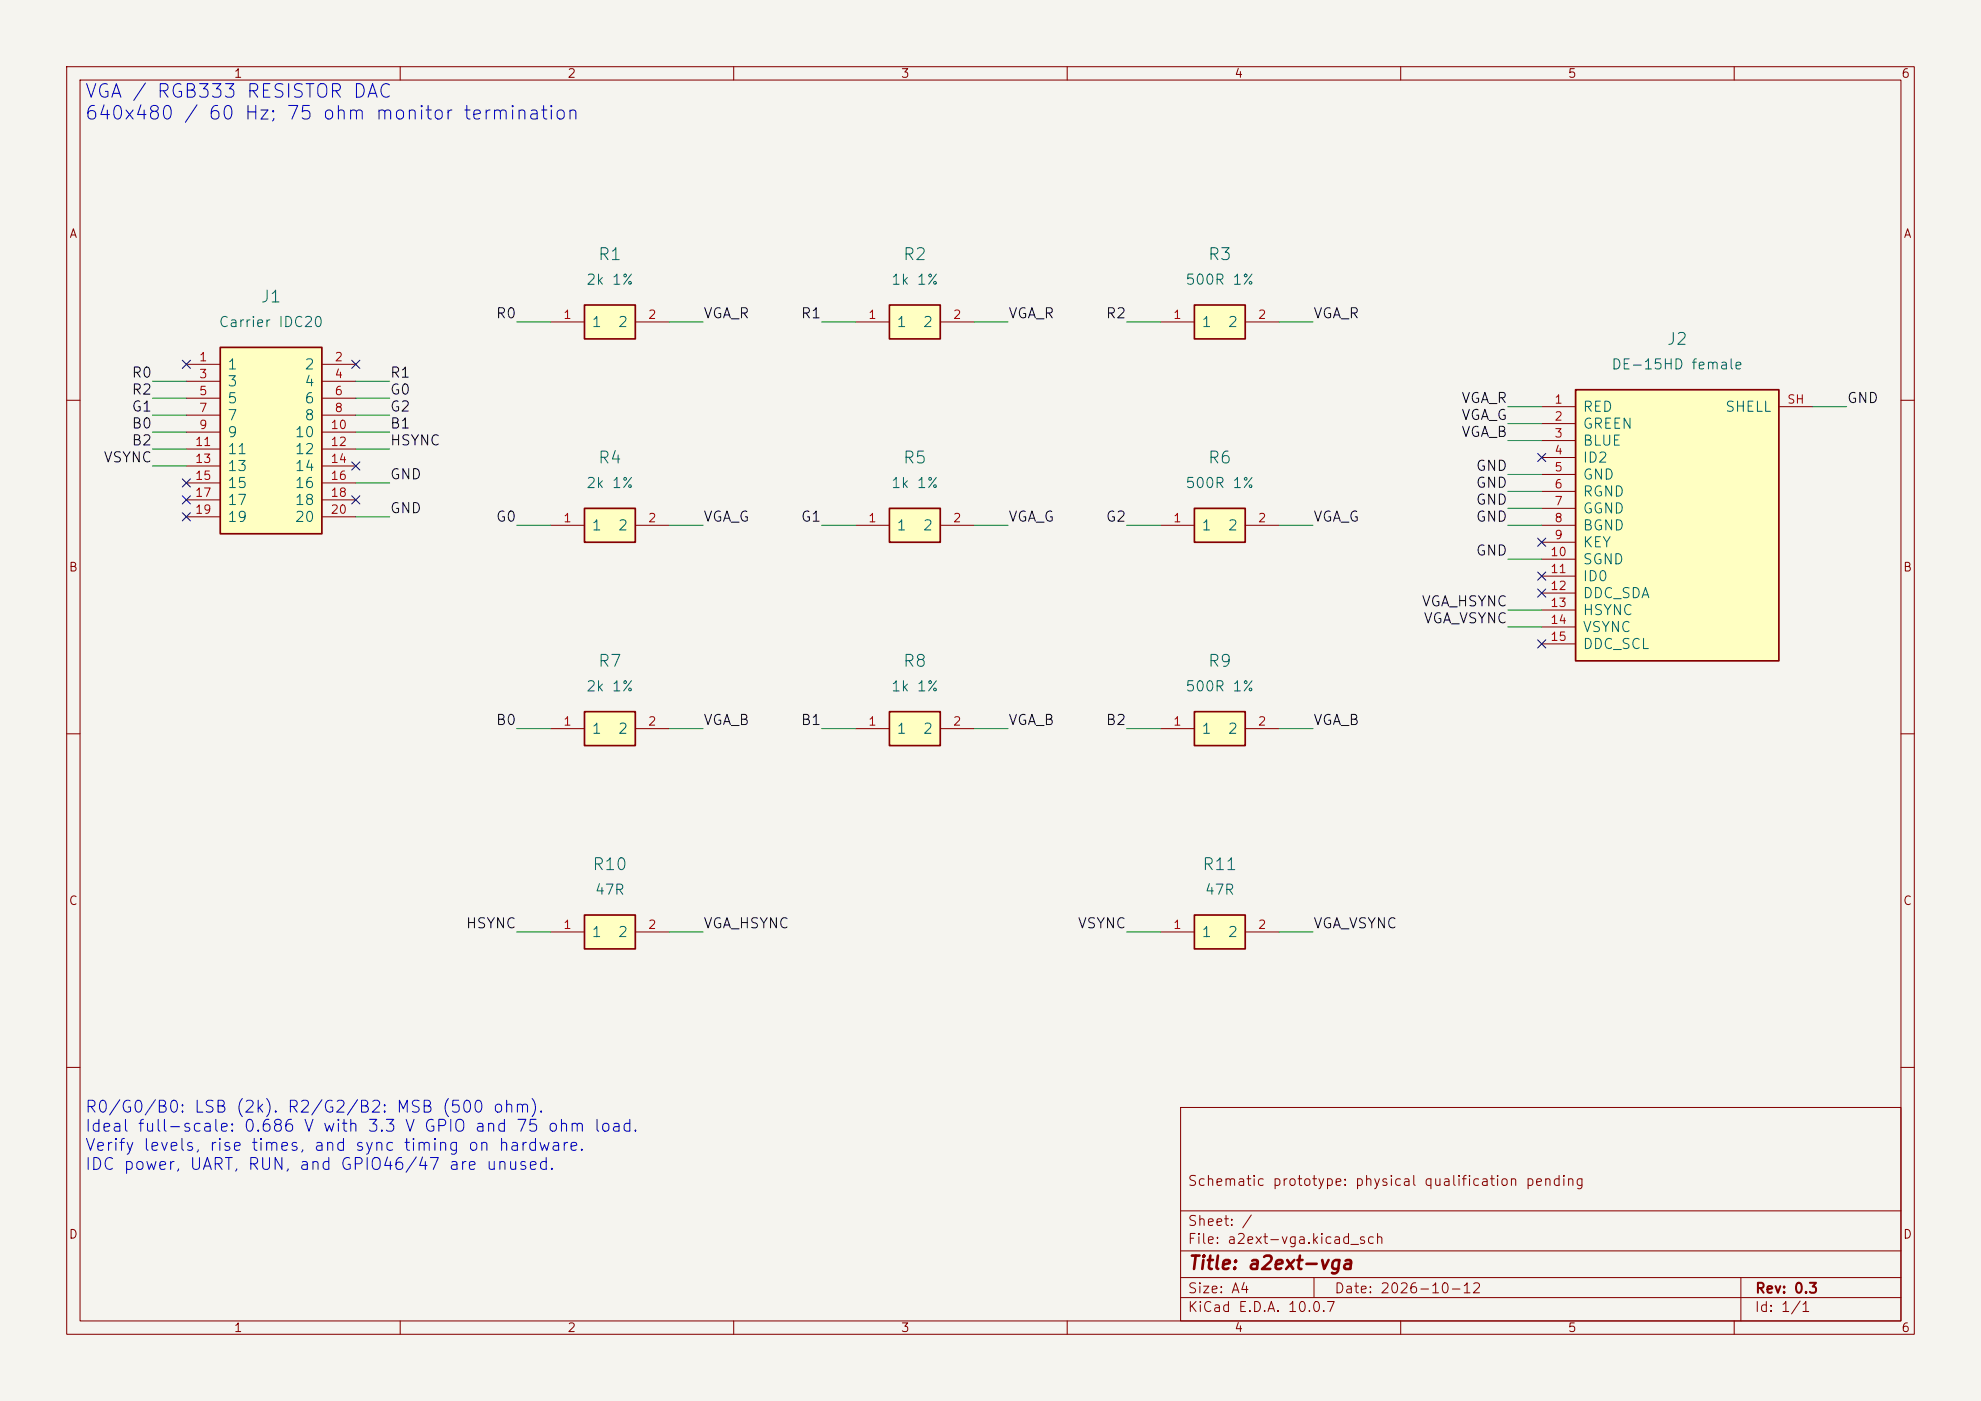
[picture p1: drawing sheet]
(kicad_sch (version 20250114) (generator "eeschema") (paper "A4") (title_block (title "a2ext-vga") (date "2026-10-12") (rev "0.3") (comment 1 "Schematic prototype: physical qualification pending")) (lib_symbols (symbol "A2Ext:R" (pin_names (offset 1.016)) (in_bom yes) (on_board yes) (property "Reference" "U" (at 0 10.16 0) (effects (font (size 1.778 1.778)) )) (property "Value" "R" (at 0 6.35 0) (effects (font (size 1.778 1.778)) )) (symbol "R_0_1" (rectangle (start -3.81 2.54) (end 3.81 -2.54) (stroke (width 0.254) (type default)) (fill (type background)))) (symbol "R_1_1" (pin passive line (at -8.89 0.0 0) (length 5.08) (name "1" (effects (font (size 1.524 1.524)) )) (number "1" (effects (font (size 1.27 1.27)) ))) (pin passive line (at 8.89 0.0 180) (length 5.08) (name "2" (effects (font (size 1.524 1.524)) )) (number "2" (effects (font (size 1.27 1.27)) ))))) (symbol "A2Ext:C" (pin_names (offset 1.016)) (in_bom yes) (on_board yes) (property "Reference" "U" (at 0 10.16 0) (effects (font (size 1.778 1.778)) )) (property "Value" "C" (at 0 6.35 0) (effects (font (size 1.778 1.778)) )) (symbol "C_0_1" (rectangle (start -3.81 2.54) (end 3.81 -2.54) (stroke (width 0.254) (type default)) (fill (type background)))) (symbol "C_1_1" (pin passive line (at -8.89 0.0 0) (length 5.08) (name "1" (effects (font (size 1.524 1.524)) )) (number "1" (effects (font (size 1.27 1.27)) ))) (pin passive line (at 8.89 0.0 180) (length 5.08) (name "2" (effects (font (size 1.524 1.524)) )) (number "2" (effects (font (size 1.27 1.27)) ))))) (symbol "A2Ext:D" (pin_names (offset 1.016)) (in_bom yes) (on_board yes) (property "Reference" "U" (at 0 10.16 0) (effects (font (size 1.778 1.778)) )) (property "Value" "D" (at 0 6.35 0) (effects (font (size 1.778 1.778)) )) (symbol "D_0_1" (rectangle (start -3.81 2.54) (end 3.81 -2.54) (stroke (width 0.254) (type default)) (fill (type background)))) (symbol "D_1_1" (pin passive line (at -8.89 0.0 0) (length 5.08) (name "K" (effects (font (size 1.524 1.524)) )) (number "1" (effects (font (size 1.27 1.27)) ))) (pin passive line (at 8.89 0.0 180) (length 5.08) (name "A" (effects (font (size 1.524 1.524)) )) (number "2" (effects (font (size 1.27 1.27)) ))))) (symbol "A2Ext:Fuse" (pin_names (offset 1.016)) (in_bom yes) (on_board yes) (property "Reference" "U" (at 0 10.16 0) (effects (font (size 1.778 1.778)) )) (property "Value" "Fuse" (at 0 6.35 0) (effects (font (size 1.778 1.778)) )) (symbol "Fuse_0_1" (rectangle (start -3.81 2.54) (end 3.81 -2.54) (stroke (width 0.254) (type default)) (fill (type background)))) (symbol "Fuse_1_1" (pin passive line (at -8.89 0.0 0) (length 5.08) (name "1" (effects (font (size 1.524 1.524)) )) (number "1" (effects (font (size 1.27 1.27)) ))) (pin passive line (at 8.89 0.0 180) (length 5.08) (name "2" (effects (font (size 1.524 1.524)) )) (number "2" (effects (font (size 1.27 1.27)) ))))) (symbol "A2Ext:Jumper" (pin_names (offset 1.016)) (in_bom yes) (on_board yes) (property "Reference" "U" (at 0 10.16 0) (effects (font (size 1.778 1.778)) )) (property "Value" "Jumper" (at 0 6.35 0) (effects (font (size 1.778 1.778)) )) (symbol "Jumper_0_1" (rectangle (start -3.81 2.54) (end 3.81 -2.54) (stroke (width 0.254) (type default)) (fill (type background)))) (symbol "Jumper_1_1" (pin passive line (at -8.89 0.0 0) (length 5.08) (name "1" (effects (font (size 1.524 1.524)) )) (number "1" (effects (font (size 1.27 1.27)) ))) (pin passive line (at 8.89 0.0 180) (length 5.08) (name "2" (effects (font (size 1.524 1.524)) )) (number "2" (effects (font (size 1.27 1.27)) ))))) (symbol "A2Ext:IDC20" (pin_names (offset 1.016)) (in_bom yes) (on_board yes) (property "Reference" "U" (at 0 21.59 0) (effects (font (size 1.778 1.778)) )) (property "Value" "IDC20" (at 0 17.779999999999998 0) (effects (font (size 1.778 1.778)) )) (symbol "IDC20_0_1" (rectangle (start -7.62 13.969999999999999) (end 7.62 -13.969999999999999) (stroke (width 0.254) (type default)) (fill (type background)))) (symbol "IDC20_1_1" (pin passive line (at -12.7 11.43 0) (length 5.08) (name "1" (effects (font (size 1.524 1.524)) )) (number "1" (effects (font (size 1.27 1.27)) ))) (pin passive line (at -12.7 8.889999999999999 0) (length 5.08) (name "3" (effects (font (size 1.524 1.524)) )) (number "3" (effects (font (size 1.27 1.27)) ))) (pin passive line (at -12.7 6.349999999999999 0) (length 5.08) (name "5" (effects (font (size 1.524 1.524)) )) (number "5" (effects (font (size 1.27 1.27)) ))) (pin passive line (at -12.7 3.8099999999999987 0) (length 5.08) (name "7" (effects (font (size 1.524 1.524)) )) (number "7" (effects (font (size 1.27 1.27)) ))) (pin passive line (at -12.7 1.2699999999999996 0) (length 5.08) (name "9" (effects (font (size 1.524 1.524)) )) (number "9" (effects (font (size 1.27 1.27)) ))) (pin passive line (at -12.7 -1.2700000000000014 0) (length 5.08) (name "11" (effects (font (size 1.524 1.524)) )) (number "11" (effects (font (size 1.27 1.27)) ))) (pin passive line (at -12.7 -3.8100000000000023 0) (length 5.08) (name "13" (effects (font (size 1.524 1.524)) )) (number "13" (effects (font (size 1.27 1.27)) ))) (pin passive line (at -12.7 -6.350000000000001 0) (length 5.08) (name "15" (effects (font (size 1.524 1.524)) )) (number "15" (effects (font (size 1.27 1.27)) ))) (pin passive line (at -12.7 -8.89 0) (length 5.08) (name "17" (effects (font (size 1.524 1.524)) )) (number "17" (effects (font (size 1.27 1.27)) ))) (pin passive line (at -12.7 -11.43 0) (length 5.08) (name "19" (effects (font (size 1.524 1.524)) )) (number "19" (effects (font (size 1.27 1.27)) ))) (pin passive line (at 12.7 11.43 180) (length 5.08) (name "2" (effects (font (size 1.524 1.524)) )) (number "2" (effects (font (size 1.27 1.27)) ))) (pin passive line (at 12.7 8.889999999999999 180) (length 5.08) (name "4" (effects (font (size 1.524 1.524)) )) (number "4" (effects (font (size 1.27 1.27)) ))) (pin passive line (at 12.7 6.349999999999999 180) (length 5.08) (name "6" (effects (font (size 1.524 1.524)) )) (number "6" (effects (font (size 1.27 1.27)) ))) (pin passive line (at 12.7 3.8099999999999987 180) (length 5.08) (name "8" (effects (font (size 1.524 1.524)) )) (number "8" (effects (font (size 1.27 1.27)) ))) (pin passive line (at 12.7 1.2699999999999996 180) (length 5.08) (name "10" (effects (font (size 1.524 1.524)) )) (number "10" (effects (font (size 1.27 1.27)) ))) (pin passive line (at 12.7 -1.2700000000000014 180) (length 5.08) (name "12" (effects (font (size 1.524 1.524)) )) (number "12" (effects (font (size 1.27 1.27)) ))) (pin passive line (at 12.7 -3.8100000000000023 180) (length 5.08) (name "14" (effects (font (size 1.524 1.524)) )) (number "14" (effects (font (size 1.27 1.27)) ))) (pin passive line (at 12.7 -6.350000000000001 180) (length 5.08) (name "16" (effects (font (size 1.524 1.524)) )) (number "16" (effects (font (size 1.27 1.27)) ))) (pin passive line (at 12.7 -8.89 180) (length 5.08) (name "18" (effects (font (size 1.524 1.524)) )) (number "18" (effects (font (size 1.27 1.27)) ))) (pin passive line (at 12.7 -11.43 180) (length 5.08) (name "20" (effects (font (size 1.524 1.524)) )) (number "20" (effects (font (size 1.27 1.27)) ))))) (symbol "A2Ext:VGA_Female" (pin_names (offset 1.016)) (in_bom yes) (on_board yes) (property "Reference" "U" (at 0 27.94 0) (effects (font (size 1.778 1.778)) )) (property "Value" "VGA_Female" (at 0 24.13 0) (effects (font (size 1.778 1.778)) )) (symbol "VGA_Female_0_1" (rectangle (start -15.24 20.32) (end 15.24 -20.32) (stroke (width 0.254) (type default)) (fill (type background)))) (symbol "VGA_Female_1_1" (pin passive line (at -20.32 17.78 0) (length 5.08) (name "RED" (effects (font (size 1.524 1.524)) )) (number "1" (effects (font (size 1.27 1.27)) ))) (pin passive line (at -20.32 15.24 0) (length 5.08) (name "GREEN" (effects (font (size 1.524 1.524)) )) (number "2" (effects (font (size 1.27 1.27)) ))) (pin passive line (at -20.32 12.7 0) (length 5.08) (name "BLUE" (effects (font (size 1.524 1.524)) )) (number "3" (effects (font (size 1.27 1.27)) ))) (pin passive line (at -20.32 10.16 0) (length 5.08) (name "ID2" (effects (font (size 1.524 1.524)) )) (number "4" (effects (font (size 1.27 1.27)) ))) (pin passive line (at -20.32 7.620000000000001 0) (length 5.08) (name "GND" (effects (font (size 1.524 1.524)) )) (number "5" (effects (font (size 1.27 1.27)) ))) (pin passive line (at -20.32 5.08 0) (length 5.08) (name "RGND" (effects (font (size 1.524 1.524)) )) (number "6" (effects (font (size 1.27 1.27)) ))) (pin passive line (at -20.32 2.539999999999999 0) (length 5.08) (name "GGND" (effects (font (size 1.524 1.524)) )) (number "7" (effects (font (size 1.27 1.27)) ))) (pin passive line (at -20.32 0.0 0) (length 5.08) (name "BGND" (effects (font (size 1.524 1.524)) )) (number "8" (effects (font (size 1.27 1.27)) ))) (pin passive line (at -20.32 -2.539999999999999 0) (length 5.08) (name "KEY" (effects (font (size 1.524 1.524)) )) (number "9" (effects (font (size 1.27 1.27)) ))) (pin passive line (at -20.32 -5.079999999999998 0) (length 5.08) (name "SGND" (effects (font (size 1.524 1.524)) )) (number "10" (effects (font (size 1.27 1.27)) ))) (pin passive line (at -20.32 -7.620000000000001 0) (length 5.08) (name "ID0" (effects (font (size 1.524 1.524)) )) (number "11" (effects (font (size 1.27 1.27)) ))) (pin passive line (at -20.32 -10.16 0) (length 5.08) (name "DDC_SDA" (effects (font (size 1.524 1.524)) )) (number "12" (effects (font (size 1.27 1.27)) ))) (pin passive line (at -20.32 -12.700000000000003 0) (length 5.08) (name "HSYNC" (effects (font (size 1.524 1.524)) )) (number "13" (effects (font (size 1.27 1.27)) ))) (pin passive line (at -20.32 -15.240000000000002 0) (length 5.08) (name "VSYNC" (effects (font (size 1.524 1.524)) )) (number "14" (effects (font (size 1.27 1.27)) ))) (pin passive line (at -20.32 -17.78 0) (length 5.08) (name "DDC_SCL" (effects (font (size 1.524 1.524)) )) (number "15" (effects (font (size 1.27 1.27)) ))) (pin passive line (at 20.32 17.78 180) (length 5.08) (name "SHELL" (effects (font (size 1.524 1.524)) )) (number "SH" (effects (font (size 1.27 1.27)) )))))) (symbol (lib_id "A2Ext:IDC20") (at 40.64 66.04 0) (unit 1) (in_bom yes) (on_board yes) (dnp no) (property "Reference" "J1" (at 40.64 44.45000000000001 0) (effects (font (size 1.778 1.778)) )) (property "Value" "Carrier IDC20" (at 40.64 48.260000000000005 0) (effects (font (size 1.524 1.524)) )) (property "Footprint" "A2Ext:Socket20" (at 40.64 66.04 0) (effects (font (size 1.524 1.524)) hide)) (instances (project "a2ext-vga" (path "bcb6f2fa-d811-5519-bcc8-e9f339bd8137" (reference "J1") (unit 1))))) (no_connect (at 27.94 54.61)) (wire (pts (xy 27.94 57.15) (xy 22.86 57.15)) (stroke (width 0) (type default))) (label "R0" (at 22.86 57.15 0) (effects (font (size 1.524 1.524)) (justify right bottom))) (wire (pts (xy 27.94 59.69) (xy 22.86 59.69)) (stroke (width 0) (type default))) (label "R2" (at 22.86 59.69 0) (effects (font (size 1.524 1.524)) (justify right bottom))) (wire (pts (xy 27.94 62.23) (xy 22.86 62.23)) (stroke (width 0) (type default))) (label "G1" (at 22.86 62.23 0) (effects (font (size 1.524 1.524)) (justify right bottom))) (wire (pts (xy 27.94 64.77) (xy 22.86 64.77)) (stroke (width 0) (type default))) (label "B0" (at 22.86 64.77 0) (effects (font (size 1.524 1.524)) (justify right bottom))) (wire (pts (xy 27.94 67.31) (xy 22.86 67.31)) (stroke (width 0) (type default))) (label "B2" (at 22.86 67.31 0) (effects (font (size 1.524 1.524)) (justify right bottom))) (wire (pts (xy 27.94 69.85) (xy 22.86 69.85)) (stroke (width 0) (type default))) (label "VSYNC" (at 22.86 69.85 0) (effects (font (size 1.524 1.524)) (justify right bottom))) (no_connect (at 27.94 72.39)) (no_connect (at 27.94 74.93)) (no_connect (at 27.94 77.47)) (no_connect (at 53.34 54.61)) (wire (pts (xy 53.34 57.15) (xy 58.42 57.15)) (stroke (width 0) (type default))) (label "R1" (at 58.42 57.15 0) (effects (font (size 1.524 1.524)) (justify left bottom))) (wire (pts (xy 53.34 59.69) (xy 58.42 59.69)) (stroke (width 0) (type default))) (label "G0" (at 58.42 59.69 0) (effects (font (size 1.524 1.524)) (justify left bottom))) (wire (pts (xy 53.34 62.23) (xy 58.42 62.23)) (stroke (width 0) (type default))) (label "G2" (at 58.42 62.23 0) (effects (font (size 1.524 1.524)) (justify left bottom))) (wire (pts (xy 53.34 64.77) (xy 58.42 64.77)) (stroke (width 0) (type default))) (label "B1" (at 58.42 64.77 0) (effects (font (size 1.524 1.524)) (justify left bottom))) (wire (pts (xy 53.34 67.31) (xy 58.42 67.31)) (stroke (width 0) (type default))) (label "HSYNC" (at 58.42 67.31 0) (effects (font (size 1.524 1.524)) (justify left bottom))) (no_connect (at 53.34 69.85)) (wire (pts (xy 53.34 72.39) (xy 58.42 72.39)) (stroke (width 0) (type default))) (label "GND" (at 58.42 72.39 0) (effects (font (size 1.524 1.524)) (justify left bottom))) (no_connect (at 53.34 74.93)) (wire (pts (xy 53.34 77.47) (xy 58.42 77.47)) (stroke (width 0) (type default))) (label "GND" (at 58.42 77.47 0) (effects (font (size 1.524 1.524)) (justify left bottom))) (symbol (lib_id "A2Ext:VGA_Female") (at 251.46 78.74 0) (unit 1) (in_bom yes) (on_board yes) (dnp no) (property "Reference" "J2" (at 251.46 50.8 0) (effects (font (size 1.778 1.778)) )) (property "Value" "DE-15HD female" (at 251.46 54.60999999999999 0) (effects (font (size 1.524 1.524)) )) (property "Footprint" "A2Ext:VGA_DE15" (at 251.46 78.74 0) (effects (font (size 1.524 1.524)) hide)) (instances (project "a2ext-vga" (path "bcb6f2fa-d811-5519-bcc8-e9f339bd8137" (reference "J2") (unit 1))))) (wire (pts (xy 231.14 60.96) (xy 226.06 60.96)) (stroke (width 0) (type default))) (label "VGA_R" (at 226.06 60.96 0) (effects (font (size 1.524 1.524)) (justify right bottom))) (wire (pts (xy 231.14 63.5) (xy 226.06 63.5)) (stroke (width 0) (type default))) (label "VGA_G" (at 226.06 63.5 0) (effects (font (size 1.524 1.524)) (justify right bottom))) (wire (pts (xy 231.14 66.04) (xy 226.06 66.04)) (stroke (width 0) (type default))) (label "VGA_B" (at 226.06 66.04 0) (effects (font (size 1.524 1.524)) (justify right bottom))) (no_connect (at 231.14 68.58)) (wire (pts (xy 231.14 71.12) (xy 226.06 71.12)) (stroke (width 0) (type default))) (label "GND" (at 226.06 71.12 0) (effects (font (size 1.524 1.524)) (justify right bottom))) (wire (pts (xy 231.14 73.66) (xy 226.06 73.66)) (stroke (width 0) (type default))) (label "GND" (at 226.06 73.66 0) (effects (font (size 1.524 1.524)) (justify right bottom))) (wire (pts (xy 231.14 76.2) (xy 226.06 76.2)) (stroke (width 0) (type default))) (label "GND" (at 226.06 76.2 0) (effects (font (size 1.524 1.524)) (justify right bottom))) (wire (pts (xy 231.14 78.74) (xy 226.06 78.74)) (stroke (width 0) (type default))) (label "GND" (at 226.06 78.74 0) (effects (font (size 1.524 1.524)) (justify right bottom))) (no_connect (at 231.14 81.28)) (wire (pts (xy 231.14 83.82) (xy 226.06 83.82)) (stroke (width 0) (type default))) (label "GND" (at 226.06 83.82 0) (effects (font (size 1.524 1.524)) (justify right bottom))) (no_connect (at 231.14 86.36)) (no_connect (at 231.14 88.9)) (wire (pts (xy 231.14 91.44) (xy 226.06 91.44)) (stroke (width 0) (type default))) (label "VGA_HSYNC" (at 226.06 91.44 0) (effects (font (size 1.524 1.524)) (justify right bottom))) (wire (pts (xy 231.14 93.98) (xy 226.06 93.98)) (stroke (width 0) (type default))) (label "VGA_VSYNC" (at 226.06 93.98 0) (effects (font (size 1.524 1.524)) (justify right bottom))) (no_connect (at 231.14 96.52)) (wire (pts (xy 271.78 60.96) (xy 276.86 60.96)) (stroke (width 0) (type default))) (label "GND" (at 276.86 60.96 0) (effects (font (size 1.524 1.524)) (justify left bottom))) (symbol (lib_id "A2Ext:R") (at 91.44 48.26 0) (unit 1) (in_bom yes) (on_board yes) (dnp no) (property "Reference" "R1" (at 91.44 38.1 0) (effects (font (size 1.778 1.778)) )) (property "Value" "2k 1%" (at 91.44 41.91 0) (effects (font (size 1.524 1.524)) )) (property "Footprint" "A2Ext:R_Axial_7.62" (at 91.44 48.26 0) (effects (font (size 1.524 1.524)) hide)) (instances (project "a2ext-vga" (path "bcb6f2fa-d811-5519-bcc8-e9f339bd8137" (reference "R1") (unit 1))))) (wire (pts (xy 82.55 48.26) (xy 77.47 48.26)) (stroke (width 0) (type default))) (label "R0" (at 77.47 48.26 0) (effects (font (size 1.524 1.524)) (justify right bottom))) (wire (pts (xy 100.33 48.26) (xy 105.41 48.26)) (stroke (width 0) (type default))) (label "VGA_R" (at 105.41 48.26 0) (effects (font (size 1.524 1.524)) (justify left bottom))) (symbol (lib_id "A2Ext:R") (at 137.16 48.26 0) (unit 1) (in_bom yes) (on_board yes) (dnp no) (property "Reference" "R2" (at 137.16 38.1 0) (effects (font (size 1.778 1.778)) )) (property "Value" "1k 1%" (at 137.16 41.91 0) (effects (font (size 1.524 1.524)) )) (property "Footprint" "A2Ext:R_Axial_7.62" (at 137.16 48.26 0) (effects (font (size 1.524 1.524)) hide)) (instances (project "a2ext-vga" (path "bcb6f2fa-d811-5519-bcc8-e9f339bd8137" (reference "R2") (unit 1))))) (wire (pts (xy 128.27 48.26) (xy 123.19 48.26)) (stroke (width 0) (type default))) (label "R1" (at 123.19 48.26 0) (effects (font (size 1.524 1.524)) (justify right bottom))) (wire (pts (xy 146.05 48.26) (xy 151.13 48.26)) (stroke (width 0) (type default))) (label "VGA_R" (at 151.13 48.26 0) (effects (font (size 1.524 1.524)) (justify left bottom))) (symbol (lib_id "A2Ext:R") (at 182.88 48.26 0) (unit 1) (in_bom yes) (on_board yes) (dnp no) (property "Reference" "R3" (at 182.88 38.1 0) (effects (font (size 1.778 1.778)) )) (property "Value" "500R 1%" (at 182.88 41.91 0) (effects (font (size 1.524 1.524)) )) (property "Footprint" "A2Ext:R_Axial_7.62" (at 182.88 48.26 0) (effects (font (size 1.524 1.524)) hide)) (instances (project "a2ext-vga" (path "bcb6f2fa-d811-5519-bcc8-e9f339bd8137" (reference "R3") (unit 1))))) (wire (pts (xy 173.99 48.26) (xy 168.91 48.26)) (stroke (width 0) (type default))) (label "R2" (at 168.91 48.26 0) (effects (font (size 1.524 1.524)) (justify right bottom))) (wire (pts (xy 191.77 48.26) (xy 196.85 48.26)) (stroke (width 0) (type default))) (label "VGA_R" (at 196.85 48.26 0) (effects (font (size 1.524 1.524)) (justify left bottom))) (symbol (lib_id "A2Ext:R") (at 91.44 78.74 0) (unit 1) (in_bom yes) (on_board yes) (dnp no) (property "Reference" "R4" (at 91.44 68.57999999999998 0) (effects (font (size 1.778 1.778)) )) (property "Value" "2k 1%" (at 91.44 72.38999999999999 0) (effects (font (size 1.524 1.524)) )) (property "Footprint" "A2Ext:R_Axial_7.62" (at 91.44 78.74 0) (effects (font (size 1.524 1.524)) hide)) (instances (project "a2ext-vga" (path "bcb6f2fa-d811-5519-bcc8-e9f339bd8137" (reference "R4") (unit 1))))) (wire (pts (xy 82.55 78.74) (xy 77.47 78.74)) (stroke (width 0) (type default))) (label "G0" (at 77.47 78.74 0) (effects (font (size 1.524 1.524)) (justify right bottom))) (wire (pts (xy 100.33 78.74) (xy 105.41 78.74)) (stroke (width 0) (type default))) (label "VGA_G" (at 105.41 78.74 0) (effects (font (size 1.524 1.524)) (justify left bottom))) (symbol (lib_id "A2Ext:R") (at 137.16 78.74 0) (unit 1) (in_bom yes) (on_board yes) (dnp no) (property "Reference" "R5" (at 137.16 68.57999999999998 0) (effects (font (size 1.778 1.778)) )) (property "Value" "1k 1%" (at 137.16 72.38999999999999 0) (effects (font (size 1.524 1.524)) )) (property "Footprint" "A2Ext:R_Axial_7.62" (at 137.16 78.74 0) (effects (font (size 1.524 1.524)) hide)) (instances (project "a2ext-vga" (path "bcb6f2fa-d811-5519-bcc8-e9f339bd8137" (reference "R5") (unit 1))))) (wire (pts (xy 128.27 78.74) (xy 123.19 78.74)) (stroke (width 0) (type default))) (label "G1" (at 123.19 78.74 0) (effects (font (size 1.524 1.524)) (justify right bottom))) (wire (pts (xy 146.05 78.74) (xy 151.13 78.74)) (stroke (width 0) (type default))) (label "VGA_G" (at 151.13 78.74 0) (effects (font (size 1.524 1.524)) (justify left bottom))) (symbol (lib_id "A2Ext:R") (at 182.88 78.74 0) (unit 1) (in_bom yes) (on_board yes) (dnp no) (property "Reference" "R6" (at 182.88 68.57999999999998 0) (effects (font (size 1.778 1.778)) )) (property "Value" "500R 1%" (at 182.88 72.38999999999999 0) (effects (font (size 1.524 1.524)) )) (property "Footprint" "A2Ext:R_Axial_7.62" (at 182.88 78.74 0) (effects (font (size 1.524 1.524)) hide)) (instances (project "a2ext-vga" (path "bcb6f2fa-d811-5519-bcc8-e9f339bd8137" (reference "R6") (unit 1))))) (wire (pts (xy 173.99 78.74) (xy 168.91 78.74)) (stroke (width 0) (type default))) (label "G2" (at 168.91 78.74 0) (effects (font (size 1.524 1.524)) (justify right bottom))) (wire (pts (xy 191.77 78.74) (xy 196.85 78.74)) (stroke (width 0) (type default))) (label "VGA_G" (at 196.85 78.74 0) (effects (font (size 1.524 1.524)) (justify left bottom))) (symbol (lib_id "A2Ext:R") (at 91.44 109.22 0) (unit 1) (in_bom yes) (on_board yes) (dnp no) (property "Reference" "R7" (at 91.44 99.05999999999999 0) (effects (font (size 1.778 1.778)) )) (property "Value" "2k 1%" (at 91.44 102.86999999999999 0) (effects (font (size 1.524 1.524)) )) (property "Footprint" "A2Ext:R_Axial_7.62" (at 91.44 109.22 0) (effects (font (size 1.524 1.524)) hide)) (instances (project "a2ext-vga" (path "bcb6f2fa-d811-5519-bcc8-e9f339bd8137" (reference "R7") (unit 1))))) (wire (pts (xy 82.55 109.22) (xy 77.47 109.22)) (stroke (width 0) (type default))) (label "B0" (at 77.47 109.22 0) (effects (font (size 1.524 1.524)) (justify right bottom))) (wire (pts (xy 100.33 109.22) (xy 105.41 109.22)) (stroke (width 0) (type default))) (label "VGA_B" (at 105.41 109.22 0) (effects (font (size 1.524 1.524)) (justify left bottom))) (symbol (lib_id "A2Ext:R") (at 137.16 109.22 0) (unit 1) (in_bom yes) (on_board yes) (dnp no) (property "Reference" "R8" (at 137.16 99.05999999999999 0) (effects (font (size 1.778 1.778)) )) (property "Value" "1k 1%" (at 137.16 102.86999999999999 0) (effects (font (size 1.524 1.524)) )) (property "Footprint" "A2Ext:R_Axial_7.62" (at 137.16 109.22 0) (effects (font (size 1.524 1.524)) hide)) (instances (project "a2ext-vga" (path "bcb6f2fa-d811-5519-bcc8-e9f339bd8137" (reference "R8") (unit 1))))) (wire (pts (xy 128.27 109.22) (xy 123.19 109.22)) (stroke (width 0) (type default))) (label "B1" (at 123.19 109.22 0) (effects (font (size 1.524 1.524)) (justify right bottom))) (wire (pts (xy 146.05 109.22) (xy 151.13 109.22)) (stroke (width 0) (type default))) (label "VGA_B" (at 151.13 109.22 0) (effects (font (size 1.524 1.524)) (justify left bottom))) (symbol (lib_id "A2Ext:R") (at 182.88 109.22 0) (unit 1) (in_bom yes) (on_board yes) (dnp no) (property "Reference" "R9" (at 182.88 99.05999999999999 0) (effects (font (size 1.778 1.778)) )) (property "Value" "500R 1%" (at 182.88 102.86999999999999 0) (effects (font (size 1.524 1.524)) )) (property "Footprint" "A2Ext:R_Axial_7.62" (at 182.88 109.22 0) (effects (font (size 1.524 1.524)) hide)) (instances (project "a2ext-vga" (path "bcb6f2fa-d811-5519-bcc8-e9f339bd8137" (reference "R9") (unit 1))))) (wire (pts (xy 173.99 109.22) (xy 168.91 109.22)) (stroke (width 0) (type default))) (label "B2" (at 168.91 109.22 0) (effects (font (size 1.524 1.524)) (justify right bottom))) (wire (pts (xy 191.77 109.22) (xy 196.85 109.22)) (stroke (width 0) (type default))) (label "VGA_B" (at 196.85 109.22 0) (effects (font (size 1.524 1.524)) (justify left bottom))) (symbol (lib_id "A2Ext:R") (at 91.44 139.7 0) (unit 1) (in_bom yes) (on_board yes) (dnp no) (property "Reference" "R10" (at 91.44 129.54 0) (effects (font (size 1.778 1.778)) )) (property "Value" "47R" (at 91.44 133.35 0) (effects (font (size 1.524 1.524)) )) (property "Footprint" "A2Ext:R_Axial_7.62" (at 91.44 139.7 0) (effects (font (size 1.524 1.524)) hide)) (instances (project "a2ext-vga" (path "bcb6f2fa-d811-5519-bcc8-e9f339bd8137" (reference "R10") (unit 1))))) (wire (pts (xy 82.55 139.7) (xy 77.47 139.7)) (stroke (width 0) (type default))) (label "HSYNC" (at 77.47 139.7 0) (effects (font (size 1.524 1.524)) (justify right bottom))) (wire (pts (xy 100.33 139.7) (xy 105.41 139.7)) (stroke (width 0) (type default))) (label "VGA_HSYNC" (at 105.41 139.7 0) (effects (font (size 1.524 1.524)) (justify left bottom))) (symbol (lib_id "A2Ext:R") (at 182.88 139.7 0) (unit 1) (in_bom yes) (on_board yes) (dnp no) (property "Reference" "R11" (at 182.88 129.54 0) (effects (font (size 1.778 1.778)) )) (property "Value" "47R" (at 182.88 133.35 0) (effects (font (size 1.524 1.524)) )) (property "Footprint" "A2Ext:R_Axial_7.62" (at 182.88 139.7 0) (effects (font (size 1.524 1.524)) hide)) (instances (project "a2ext-vga" (path "bcb6f2fa-d811-5519-bcc8-e9f339bd8137" (reference "R11") (unit 1))))) (wire (pts (xy 173.99 139.7) (xy 168.91 139.7)) (stroke (width 0) (type default))) (label "VSYNC" (at 168.91 139.7 0) (effects (font (size 1.524 1.524)) (justify right bottom))) (wire (pts (xy 191.77 139.7) (xy 196.85 139.7)) (stroke (width 0) (type default))) (label "VGA_VSYNC" (at 196.85 139.7 0) (effects (font (size 1.524 1.524)) (justify left bottom))) (text "VGA / RGB333 RESISTOR DAC\n640x480 / 60 Hz; 75 ohm monitor termination" (at 12.7 12.7 0) (effects (font (size 2.032 2.032)) (justify left top))) (text "R0/G0/B0: LSB (2k). R2/G2/B2: MSB (500 ohm).\nIdeal full-scale: 0.686 V with 3.3 V GPIO and 75 ohm load.\nVerify levels, rise times, and sync timing on hardware.\nIDC power, UART, RUN, and GPIO46/47 are unused." (at 12.7 165.1 0) (effects (font (size 1.778 1.778)) (justify left top))))
